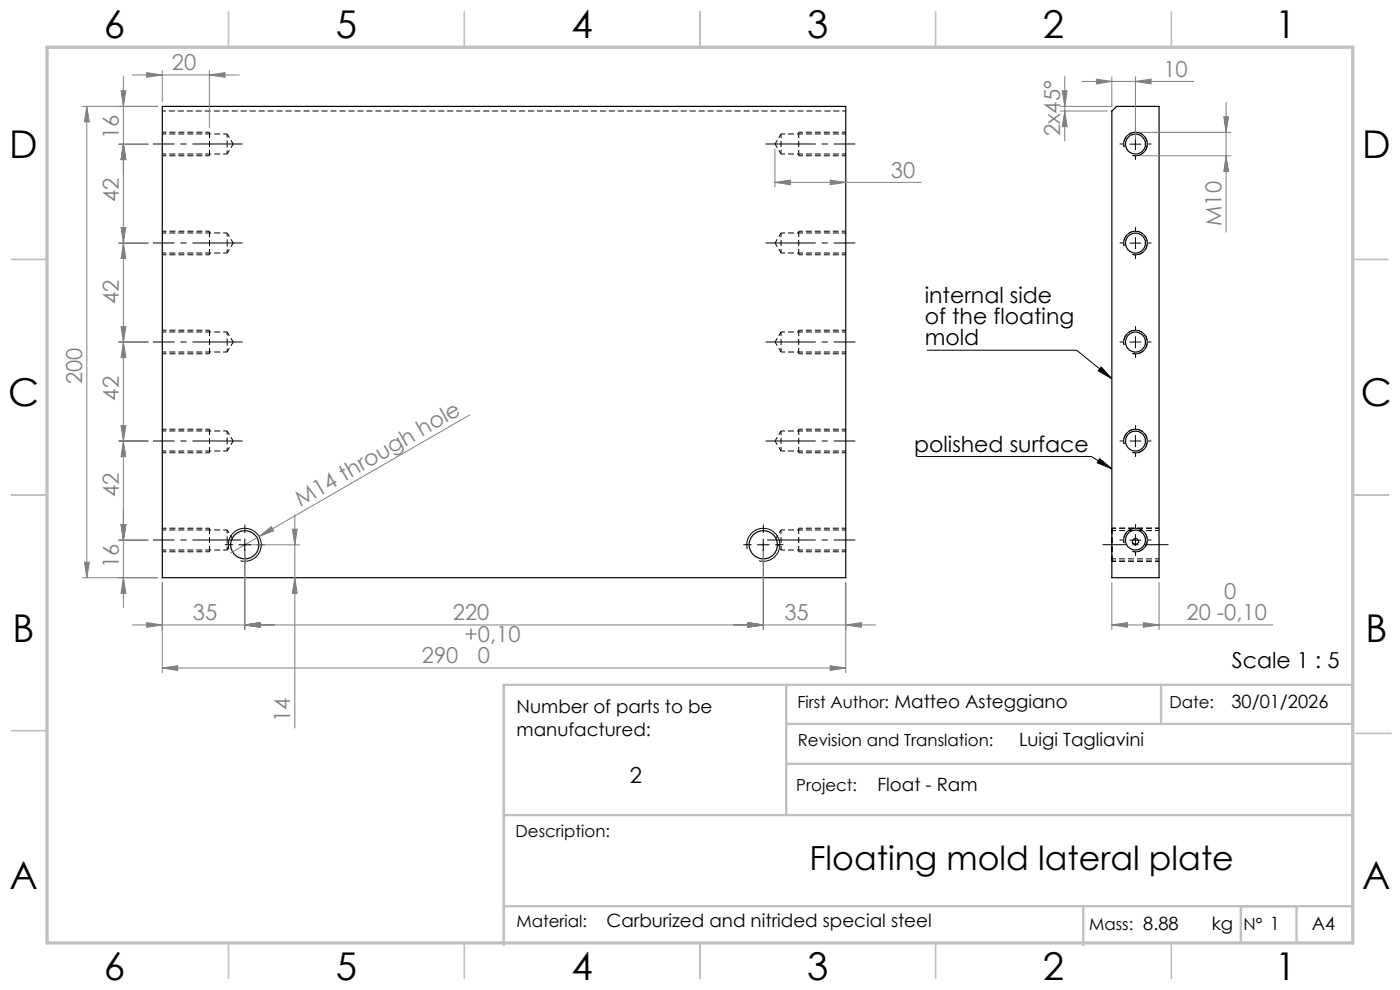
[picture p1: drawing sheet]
<svg xmlns="http://www.w3.org/2000/svg" width="297mm" height="210mm" viewBox="0 0 297 210" stroke-linecap="round" stroke-linejoin="round" font-family="sans-serif">
<g fill="none" stroke="#000" stroke-width=".21" stroke-dasharray="1.3 .6" stroke-dashoffset=".5" stroke-linecap="butt">
<path d="M34.4 23.5h145M48.2 30.5v-2.1M48.2 32.7v-2.2M48.2 51.5v-2.1M48.2 53.7v-2.2M48.2 72.5v-2.1M48.2 74.7v-2.2M48.2 93.5v-2.1M48.2 95.7v-2.2M48.2 114.5v-2.1M48.2 116.7v-2.2M49.3 114.2l-1.1-1.8"/>
<path d="M165.7 112.4l-1.1 1.8"/>
</g>
<g fill="none" stroke="#000" stroke-width=".21" stroke-dasharray="1.3 .6" stroke-dashoffset=".4" stroke-linecap="butt">
<path d="M34.4 32.7h13.8M34.4 28h10M34.4 33h10M48.2 28.4h-13.8M165.7 28.4v4.3M165.7 32.7h13.7M179.4 28.4h-13.7M179.4 33h-10M179.4 28h-10M34.4 53.7h13.8M34.4 49h10M34.4 54h10"/>
<path d="M48.2 49.4h-13.8M165.7 49.4v4.3M165.7 53.7h13.7M179.4 49.4h-13.7M179.4 54h-10M179.4 49h-10M34.4 74.7h13.8M34.4 70h10M34.4 75h10M48.2 70.4h-13.8M165.7 70.4v4.3M165.7 74.7h13.7"/>
<path d="M179.4 70.4h-13.7M179.4 75h-10M179.4 70h-10M34.4 95.7h13.8M34.4 91h10M34.4 96h10M48.2 91.4h-13.8M165.7 91.4v4.3M165.7 95.7h13.7M179.4 91.4h-13.7M179.4 96h-10M179.4 91h-10"/>
<path d="M34.4 116.7h13.8M34.4 112h10M34.4 117h10M48.2 112.4h-13.8M165.7 112.4v4.3M165.7 116.7h13.7M179.4 112.4h-13.7M179.4 117h-10M179.4 112h-10M235.9 118.5h10M245.9 112.5h-10M245.9 119h-10"/>
<path d="M245.9 112h-10"/>
</g>
<g fill="none" stroke="#000" stroke-width=".21" stroke-dasharray="1.3 .6" stroke-dashoffset=".3" stroke-linecap="butt">
<path d="M48.2 32.7l1.3-2.2M49.5 30.5l-1.3-2.1M164.4 30.5l1.3 2.2M165.7 28.4l-1.3 2.1M48.2 53.7l1.3-2.2M49.5 51.5l-1.3-2.1M164.4 51.5l1.3 2.2M165.7 49.4l-1.3 2.1M48.2 74.7l1.3-2.2M49.5 72.5l-1.3-2.1M164.4 72.5l1.3 2.2M165.7 70.4l-1.3 2.1"/>
<path d="M48.2 95.7l1.3-2.2M49.5 93.5l-1.3-2.1M164.4 93.5l1.3 2.2M165.7 91.4l-1.3 2.1"/>
</g>
<path d="M48.2 116.7l.7-1.3M164.9 115.4l.8 1.3" fill="none" stroke="#000" stroke-width=".21" stroke-dasharray="1.3 .6" stroke-dashoffset=".7" stroke-linecap="butt"/>
<g fill="none" stroke="#000" stroke-width=".25">
<path d="M34.4 22.6h145v99.9h-145zM235.9 23.6l1-1h9v99.9h-10z"/>
<circle cx="240.9" cy="30.6" r="2.12"/>
<circle cx="240.9" cy="51.6" r="2.11"/>
<circle cx="240.9" cy="72.6" r="2.12"/>
<circle cx="240.9" cy="93.6" r="2.12"/>
<circle cx="51.9" cy="115.6" r="3"/>
<circle cx="161.9" cy="115.6" r="2.99"/>
<circle cx="240.9" cy="114.6" r="2.12"/>
<circle cx="240.9" cy="114.9" r=".65"/>
</g>
<g fill="none" stroke="#808080" stroke-width=".21">
<path d="M25.7 19.3h1l-.5 3.3zM26.2 16.2v112.7M28.1 15.9h22.7M31.1 15.4l3.3 .5-3.3 .5zM34.4 14.9v6.6M44.4 15.9l3.3-.5v1zM44.4 14.9v12.1M225.4 19.3h1l-.5 3.3zM225.9 16.2v13.7M229.5 17.3h23.8M232.6 16.8l3.3 .5-3.3 .5zM235.9 16.3v6.3h-11"/>
<path d="M240.9 17.3l3.3-.5v1zM240.9 16.3v13.3M17.4 22.6h16M18.4 22.6l.5 3.3h-1zM18.4 22.6v99.9M25.2 30.6h6.2M26.2 30.6l.5 3.3h-1zM164.4 38.7l3.3-.5v1zM164.4 31.6v8.1M164.4 38.7h31M176.1 38.2l3.3 .5-3.3 .5zM224.9 23.6h10"/>
<path d="M225.9 23.6l.5 3.3h-1zM241.9 28.1h19.2M241.9 33h19.2M259.6 24.8h1l-.5 3.3zM260.1 33l.5 3.4h-1zM260.1 21.7v27.5M25.2 51.6h6.2M25.7 48.3h1l-.5 3.3zM26.2 51.6l.5 3.2h-1zM25.2 72.6h6.2M25.7 69.3h1l-.5 3.3zM26.2 72.6l.5 3.3h-1z"/>
<path d="M25.2 93.5h6.2M25.7 90.3h1l-.5 3.2zM26.2 93.5l.5 3.4h-1zM99.7 88l-44.7 25.8M17.9 119.3h1l-.5 3.2zM25.2 114.6h6.2M25.7 111.3h1l-.5 3.3zM51.9 116.5v17.1M52.9 115.6h10.6M55 113.8l2.6-2.1 .5 .9zM55 113.8l-6.1 3.5M62 112.2h1l-.5 3.4z"/>
<path d="M62.5 109.2v45.2M161.9 116.5v17.1M17.4 122.5h16M26.2 122.5l.5 3.4h-1zM28.1 132.6h157.7M31.1 132.1l3.3 .5-3.3 .5zM34.4 123.6v19.1M51.9 132.6l3.3-.5v1zM62.5 122.5l.5 3.4h-1zM158.6 132.1l3.3 .5-3.3 .5zM179.4 132.6l3.3-.5v1zM179.4 123.6v19.1"/>
<path d="M235.9 132.6l3.3-.5v1zM235.9 132.6h34.2M235.9 123.6v10M242.6 132.1l3.3 .5-3.3 .5zM245.9 123.6v10M34.4 141.7l3.3-.5v1zM34.4 141.7h145M176.1 141.2l3.3 .5-3.3 .5z"/>
</g>
<g fill="none" stroke="#000" stroke-width=".21">
<path d="M238.5 31.2a2.5 2.5 0 0 1 2.2-3.1 2.5 2.5 0 0 1 2.7 2.7 2.5 2.5 0 0 1-3.2 2.2M239.6 30.6h2.5M240.9 29.3v2.5M238.5 52.2a2.49 2.49 0 0 1 2.2-3.1 2.49 2.49 0 0 1 2.7 2.7 2.49 2.49 0 0 1-3.2 2.2M239.6 51.6h2.5M240.9 50.3v2.5M196.6 74.3h31.8l7.5 6M233.6 77.8l2.3 2.5-2.9-1.6zM238.5 73.2a2.5 2.5 0 0 1 2.2-3.1 2.5 2.5 0 0 1 2.7 2.7 2.5 2.5 0 0 1-3.2 2.2M239.6 72.6h2.5M240.9 71.3v2.5M194.4 96.8h37.1l4.4 2.6"/>
<path d="M233.3 97.3l2.6 2.1-3.1-1.2zM238.5 94.2a2.5 2.5 0 0 1 2.2-3.1 2.5 2.5 0 0 1 2.7 2.7 2.5 2.5 0 0 1-3.2 2.2M239.6 93.5h2.5M240.9 92.3v2.5M48.5 116.5a3.5 3.5 0 0 1 3.1-4.4 3.5 3.5 0 0 1 3.8 3.8 3.5 3.5 0 0 1-4.4 3M50.7 115.6h2.5M51.9 114.3v2.5M158.5 116.5a3.5 3.5 0 0 1 3.1-4.4 3.5 3.5 0 0 1 3.8 3.8 3.5 3.5 0 0 1-4.4 3M160.7 115.6h2.5M161.9 114.3v2.5M238.5 115.2a2.49 2.49 0 0 1 2.2-3.1 2.49 2.49 0 0 1 2.7 2.7 2.49 2.49 0 0 1-3.2 2.2M239.6 114.6h2.5"/>
<path d="M240.9 113.3v2.5"/>
</g>
<path d="M240.2 33a2.5 2.5 0 0 0 3.2-2.2 2.5 2.5 0 0 0-2.7-2.7 2.5 2.5 0 0 0-2.2 3.1M240.2 54a2.5 2.5 0 0 0 3.2-2.2 2.5 2.5 0 0 0-2.7-2.7 2.5 2.5 0 0 0-2.2 3.1M240.2 75a2.5 2.5 0 0 0 3.2-2.2 2.5 2.5 0 0 0-2.7-2.7 2.5 2.5 0 0 0-2.2 3.1M240.2 96a2.5 2.5 0 0 0 3.2-2.2 2.5 2.5 0 0 0-2.7-2.7 2.5 2.5 0 0 0-2.2 3.1M240.2 117a2.5 2.5 0 0 0 3.2-2.2 2.5 2.5 0 0 0-2.7-2.7 2.5 2.5 0 0 0-2.2 3.1" fill="none" stroke="#000" stroke-width=".21" stroke-dasharray="1.3 .6" stroke-dashoffset=".8" stroke-linecap="butt"/>
<g fill="none" stroke="#000" stroke-width=".21" stroke-dasharray="15.2 1.3 1.3 1.3" stroke-linecap="butt">
<path d="M48.2 30.5h3.3M165.7 30.5h-3.3M238.4 30.5h-.9M240.9 28v-.8M240.9 33v.9M243.4 30.5h.9M48.2 51.5h3.3M165.7 51.5h-3.3M238.4 51.5h-.9M240.9 49v-.8M240.9 54v.9M243.4 51.5h.9"/>
<path d="M48.2 72.5h3.3M165.7 72.5h-3.3M238.4 72.5h-.9M240.9 70v-.8M240.9 75v.9M243.4 72.5h.9M48.2 93.5h3.3M165.7 93.5h-3.3M238.4 93.5h-.9M240.9 91v-.8M240.9 96v.9M243.4 93.5h.9"/>
<path d="M48.2 114.5h2.9M49.4 115.5h-1.7M51.9 113v-1.7M51.9 118v1.8M54.4 115.5h1.8M159.4 115.5h-1.7M161.9 113v-1.7M161.9 118v1.8M164.4 115.5h1.8M165.7 114.5h-3M238.4 114.5h-.9M240.9 112v-.8"/>
<path d="M240.9 117v.9M243.4 114.5h.9"/>
</g>
<path d="M48.2 30.5h-15.8M165.7 30.5h15.7M48.2 51.5h-15.8M165.7 51.5h15.7M48.2 72.5h-15.8M165.7 72.5h15.7M48.2 93.5h-15.8M165.7 93.5h15.7M48.2 114.5h-15.8M165.7 114.5h15.7" fill="none" stroke="#000" stroke-width=".21" stroke-dasharray="15.2 1.3 1.3 1.3" stroke-dashoffset="7.9" stroke-linecap="butt"/>
<path d="M233.9 115.5h14" fill="none" stroke="#000" stroke-width=".21" stroke-dasharray="15.2 1.3 1.3 1.3" stroke-dashoffset="10.1" stroke-linecap="butt"/>
<path d="M44.4 33v-5M169.4 28v5M44.4 54v-5M169.4 49v5M44.4 75v-5M169.4 70v5M44.4 96v-5M169.4 91v5M44.4 117v-5M169.4 112v5M235.9 112v7" fill="none" stroke="#000" stroke-width=".21" stroke-dasharray="1.3 .6" stroke-linecap="butt"/>
<g fill="none" stroke="#c0c0c0" stroke-width=".35">
<path d="M48.5 2.5v7.5M98.5 2.5v7.5M148.5 2.5v7.5M198.5 2.5v7.5M248.5 2.5v7.5M2.5 55h7.5M287 55h7.5M2.5 105h7.5M287 105h7.5M2.5 155h7.5M287.6 155.6h7.5M48.5 200v7.5"/>
<path d="M98.5 200v7.5M148.5 200v7.5M198.5 200v7.5M248.5 200v7.5"/>
</g>
<path d="M166.8 153.6h120.1v-8.3h-180v55.2M166.8 145.3v27.6M246.3 145.3v8.3M106.9 172.9h180M166.8 162h120.1M106.9 192.2h180M229.8 192.2v8.3M263.2 192.2v7.7M275.1 192.2v7.7" fill="none" stroke="#c0c0c0" stroke-width=".5"/>
<path d="M10 10h277v190h-277z" fill="none" stroke="#c0c0c0" stroke-width=".7"/>
<g fill="#808080">
<path d="M55 113.8l2.6-2.1 .5 .9z"/>
<path d="M44.4 15.9l3.3-.5v1zM31.1 15.4l3.3 .5-3.3 .5z"/>
<path d="M34.4 141.7l3.3-.5v1zM176.1 141.2l3.3 .5-3.3 .5zM31.1 132.1l3.3 .5-3.3 .5zM51.9 132.6l3.3-.5v1zM51.9 132.6l3.3-.5v1zM158.6 132.1l3.3 .5-3.3 .5zM158.6 132.1l3.3 .5-3.3 .5zM179.4 132.6l3.3-.5v1zM164.4 38.7l3.3-.5v1zM176.1 38.2l3.3 .5-3.3 .5z"/>
<path d="M26.2 122.5l.5 3.4h-1zM25.7 111.3h1l-.5 3.3zM25.7 111.3h1l-.5 3.3zM26.2 93.5l.5 3.4h-1zM25.7 90.3h1l-.5 3.2zM26.2 72.6l.5 3.3h-1zM25.7 69.3h1l-.5 3.3zM26.2 51.6l.5 3.2h-1zM25.7 48.3h1l-.5 3.3zM26.2 30.6l.5 3.3h-1zM26.2 30.6l.5 3.3h-1zM25.7 19.3h1l-.5 3.3z"/>
<path d="M18.4 22.6l.5 3.3h-1zM17.9 119.3h1l-.5 3.2zM62 112.2h1l-.5 3.4zM62.5 122.5l.5 3.4h-1z"/>
<path d="M242.6 132.1l3.3 .5-3.3 .5zM235.9 132.6l3.3-.5v1z"/>
<path d="M232.6 16.8l3.3 .5-3.3 .5zM240.9 17.3l3.3-.5v1z"/>
<path d="M225.4 19.3h1l-.5 3.3zM225.9 23.6l.5 3.3h-1zM259.6 24.8h1l-.5 3.3zM260.1 33l.5 3.4h-1z"/>
</g>
<path d="M233.6 77.8l2.3 2.5-2.9-1.6zM233.3 97.3l2.6 2.1-3.1-1.2z" fill="#000"/>
<g font-size="8.1">
<text x="22" y="8">6</text>
<text x="71.2" y="8">5</text>
<text x="121.2" y="8">4</text>
<text x="171.2" y="8">3</text>
<text x="221.2" y="8">2</text>
<text x="270.5" y="8">1</text>
<text x="2" y="33.6">D</text>
<text x="289" y="33.6">D</text>
<text x="1.7" y="86.1">C</text>
<text x="288.7" y="86.1">C</text>
<text x="2.7" y="136.1">B</text>
<text x="289.7" y="136.1">B</text>
<text x="2" y="188.6">A</text>
<text x="289" y="188.6">A</text>
<text x="22" y="208">6</text>
<text x="71.2" y="208">5</text>
<text x="121.2" y="208">4</text>
<text x="171.2" y="208">3</text>
<text x="221.2" y="208">2</text>
<text x="270.5" y="208">1</text>
</g>
<text font-size="7.1" x="171.7" y="184.5">Floating mold lateral plate</text>
<g font-size="4.7" fill="#808080">
<text x="36.5" y="14.9">20</text>
<text x="246.8" y="16.3">10</text>
<text x="25.2" y="29.5" transform="rotate(-90 25.2 29.5)">16</text>
<text x="224.9" y="28.9" transform="rotate(-90 224.9 28.9)">2x45°</text>
<text x="189" y="37.7">30</text>
<text x="25.2" y="42.8" transform="rotate(-90 25.2 42.8)">42</text>
<text x="259.1" y="47.9" transform="rotate(-90 259.1 47.9)">M10</text>
<text x="25.2" y="64.4" transform="rotate(-90 25.2 64.4)">42</text>
<text x="17.4" y="81.5" transform="rotate(-90 17.4 81.5)">200</text>
<text x="25.2" y="85" transform="rotate(-90 25.2 85)">42</text>
<text x="25.2" y="105.5" transform="rotate(-90 25.2 105.5)">42</text>
<text x="63.8" y="107.6" transform="rotate(-30 63.8 107.6)">M14 through hole</text>
<text x="25.2" y="120.4" transform="rotate(-90 25.2 120.4)">16</text>
<text x="40.9" y="131.5">35</text>
<text x="96.1" y="131.5">220</text>
<text x="166.4" y="131.5">35</text>
<text x="251.7" y="131.5">20 -0,10</text>
<text x="259.7" y="127">0</text>
<text x="98.5" y="136.2">+0,10</text>
<text x="89.5" y="140.6">290</text>
<text x="101.4" y="140.7">0</text>
<text x="61.5" y="153.1" transform="rotate(-90 61.5 153.1)">14</text>
</g>
<g font-size="4.7">
<text x="196.2" y="64.2">internal side</text>
<text x="196.2" y="68.7">of the floating</text>
<text x="196.2" y="73.2">mold</text>
<text x="193.9" y="95.8">polished surface</text>
<text x="261.3" y="141.6">Scale 1 : 5</text>
<text x="133.6" y="166.1">2</text>
</g>
<g font-size="3.9">
<text x="109.6" y="151.2">Number of parts to be</text>
<text x="261.2" y="150.2">30/01/2026</text>
<text x="109.6" y="156.1">manufactured:</text>
<text x="216.2" y="158.3">Luigi Tagliavini</text>
<text x="186.1" y="167.8">Float - Ram</text>
<text x="128.7" y="196.7">Carburized and nitrided special steel</text>
<text x="257.1" y="197.3">kg</text>
<text x="278.3" y="197.4">A4</text>
</g>
<g font-size="3.5">
<text x="169.2" y="150.1">First Author: Matteo Asteggiano</text>
<text x="248.1" y="150.1">Date:</text>
<text x="169.3" y="158.3">Revision and Translation:</text>
<text x="168.9" y="167.8">Project:</text>
<text x="109.4" y="177.5">Description:</text>
<text x="109.6" y="196.7">Material:</text>
<text x="231.1" y="197.3">Mass: 8.88</text>
<text x="263.8" y="197.3">N° 1</text>
</g>
</svg>
